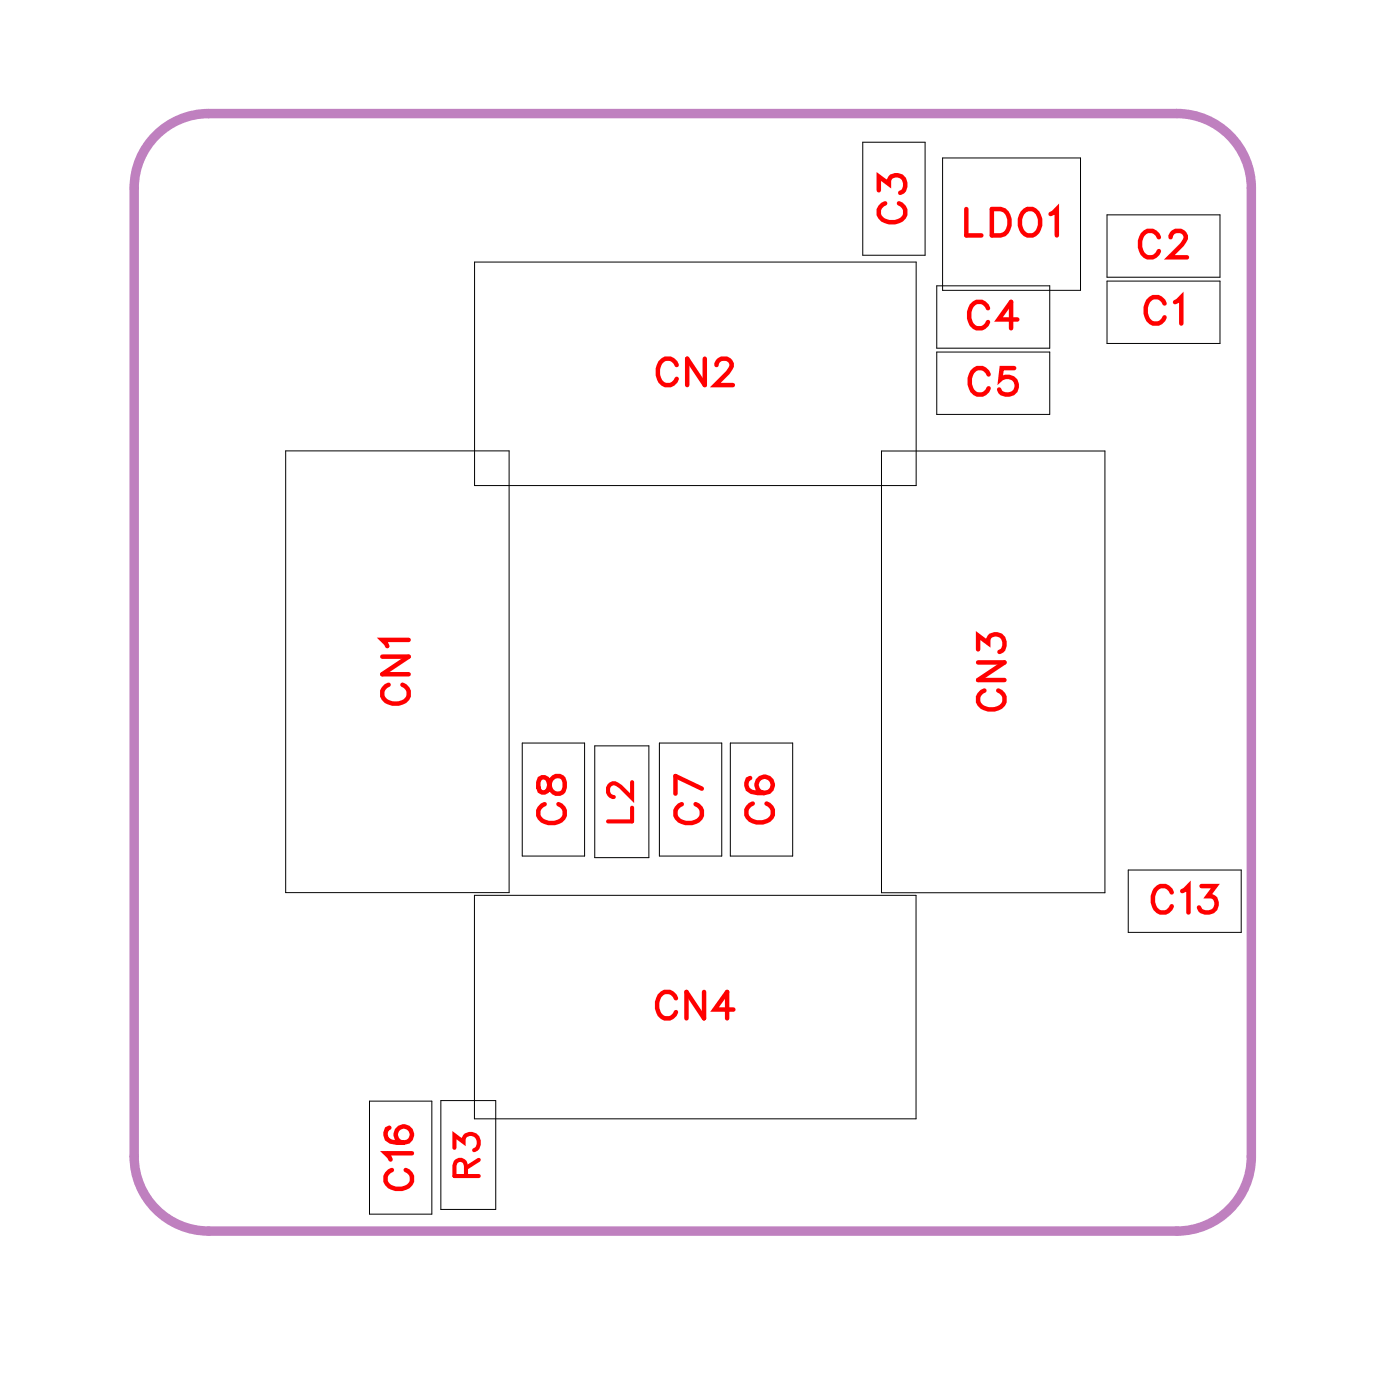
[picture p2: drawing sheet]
<svg xmlns="http://www.w3.org/2000/svg" width="38mm" height="37mm" viewBox="0 0 38 37" stroke-linecap="round" stroke-linejoin="round" font-family="sans-serif">
<path d="M4.2 3.6l.4-.3 .5-.2 .5-.1h26a2 2 0 0 1 2 2v26a2 2 0 0 1-2 2h-26a2 2 0 0 1-2-2v-26l.1-.5 .2-.5z" fill="none" stroke="#bf80bf" stroke-width=".25"/>
<g fill="none" stroke="#000" stroke-width=".03">
<path d="M7.7 12.1h6v11.9h-6zM12.7 7h11.9v6h-11.9zM14 19.9h1.7v3.1h-1.7zM17.7 19.9h1.7v3.1h-1.7zM19.6 19.9h1.7v3.1h-1.7zM23.2 3.8h1.6v3.1h-1.6zM23.7 12.1h6v11.9h-6zM25.2 7.7h3v1.6h-3zM25.2 9.5h3v1.6h-3zM25.3 4.2h3.7v3.6h-3.7zM29.7 5.8h3.1v1.6h-3.1zM29.7 7.5h3.1v1.7h-3.1z"/>
<path d="M9.9 29.6h1.7v3h-1.7zM11.8 29.5h1.5v3h-1.5zM12.7 24h11.9v6h-11.9zM16 20h1.4v3h-1.4zM30.3 23.4h3v1.6h-3z"/>
</g>
<g fill="none" stroke="#f00" stroke-width=".12">
<path d="M10.3 17.6h.7l-.7 .5h.7M10.4 18.4a.26 .26 0 0 0-.1 .3 .26 .26 0 0 0 .2 .2h.2a.26 .26 0 0 0 .3-.2 .26 .26 0 0 0-.2-.3M11 17.2h-.7l.1 .1M18.2 9.8a.26 .26 0 0 0-.3-.2 .26 .26 0 0 0-.2 .3v.2a.26 .26 0 0 0 .2 .2 .26 .26 0 0 0 .3-.1M18.9 9.6v.7l-.4-.7v.7M19.2 9.8l.2-.2h.1l.1 .2-.1 .2-.3 .3h.5M23.6 5.1v-.4l.3 .2a.24 .24 0 0 1 .4-.1 .24 .24 0 0 1-.1 .4M23.8 5.5a.26 .26 0 0 0-.2 .3 .26 .26 0 0 0 .3 .2h.1a.26 .26 0 0 0 .3-.2 .26 .26 0 0 0-.2-.3M25.9 5.6v.7h.5M26.3 17.4v-.3l.2 .2a.24 .24 0 0 1 .4-.2 .24 .24 0 0 1-.1 .4M26.3 17.8h.7l-.7 .5h.7M26.4 18.5a.26 .26 0 0 0-.1 .3 .26 .26 0 0 0 .2 .2h.2a.26 .26 0 0 0 .3-.2 .26 .26 0 0 0-.2-.3"/>
<path d="M26.5 8.3a.26 .26 0 0 0-.3-.2 .26 .26 0 0 0-.2 .3v.1a.26 .26 0 0 0 .2 .3 .26 .26 0 0 0 .3-.2M26.5 10.1a.26 .26 0 0 0-.2-.2 .26 .26 0 0 0-.3 .3v.1a.26 .26 0 0 0 .3 .3 .26 .26 0 0 0 .2-.2M26.6 5.6h.3a.38 .38 0 0 1 .2 .4 .38 .38 0 0 1-.2 .3h-.3zM27.2 9.9h-.3v.3a.25 .25 0 0 1 .3 0 .25 .25 0 0 1 0 .4 .25 .25 0 0 1-.4-.1M27.3 8.6h-.5l.4-.5v.7M27.5 5.6a.33 .33 0 0 1 .4 .4 .33 .33 0 0 1-.4 .3l-.1-.2zM28.2 5.7l.2-.1v.7M31.1 6.4a.26 .26 0 0 0-.3-.2 .26 .26 0 0 0-.2 .3v.1a.26 .26 0 0 0 .2 .3 .26 .26 0 0 0 .3-.2M31.3 8.1a.26 .26 0 0 0-.3-.1 .26 .26 0 0 0-.2 .2v.2a.26 .26 0 0 0 .2 .3 .26 .26 0 0 0 .3-.2M31.4 6.4l.2-.2h.1l.1 .1-.1 .3-.3 .3h.5M31.6 8.1l.1-.1v.7M10.5 30.3h-.1a.35 .35 0 0 0 .2 .4 .35 .35 0 0 0 .5-.2 .22 .22 0 0 0-.2-.3 .22 .22 0 0 0-.3 .2 .22 .22 0 0 0 .2 .3"/>
<path d="M10.5 31.4a.26 .26 0 0 0-.1 .3 .26 .26 0 0 0 .2 .2h.2a.26 .26 0 0 0 .3-.2 .26 .26 0 0 0-.2-.3M11.1 31h-.7l.1 .1M14.5 20.9v.3l.1 .1 .3-.5a.24 .24 0 0 1 .3 .3 .24 .24 0 0 1-.3 .2l-.1-.1-.1-.3zM14.6 21.6a.26 .26 0 0 0-.1 .3 .26 .26 0 0 0 .2 .2h.2a.26 .26 0 0 0 .3-.2 .26 .26 0 0 0-.2-.3M18.2 26.8a.26 .26 0 0 0-.3-.2 .26 .26 0 0 0-.3 .3v.2a.26 .26 0 0 0 .3 .2 .26 .26 0 0 0 .3-.1M18.3 21.6a.26 .26 0 0 0-.2 .3 .26 .26 0 0 0 .3 .2h.2a.26 .26 0 0 0 .2-.2 .26 .26 0 0 0-.1-.3M18.8 21.2l-.7-.4v.5M18.9 26.6v.7l-.5-.7v.7M19.7 27.1h-.5l.3-.5v.7M20.1 20.9a.35 .35 0 0 0 .2 .4 .35 .35 0 0 0 .5-.2 .22 .22 0 0 0-.3-.2 .22 .22 0 0 0-.2 .2 .22 .22 0 0 0 .2 .2M20.2 21.6a.26 .26 0 0 0-.2 .3 .26 .26 0 0 0 .3 .2h.2a.26 .26 0 0 0 .3-.2 .26 .26 0 0 0-.2-.3M31.5 24a.26 .26 0 0 0-.3-.2 .26 .26 0 0 0-.2 .3v.1a.26 .26 0 0 0 .2 .3 .26 .26 0 0 0 .3-.2"/>
<path d="M31.7 23.9l.2-.1v.7M32.3 23.8h.3l-.2 .3a.24 .24 0 0 1 .2 .3 .24 .24 0 0 1-.4 0"/>
</g>
<path d="M12.2 30.8v-.3l.3 .2a.22 .22 0 0 1 .3-.2 .22 .22 0 0 1-.1 .4M12.5 31.6v-.4h-.2l-.1 .4h.7M12.9 31.1l-.4 .3M17 21v.4l-.5-.4-.2 .3 .2 .1M17 21.7v.4h-.7" fill="none" stroke="#f00" stroke-width=".11"/>
<g font-size="1.2" fill="#fff">
<text x="17.6" y="10.6">CN2</text>
<text x="24.6" y="6" transform="rotate(-90 24.6 6)">C3</text>
<text x="25.9" y="6.6">LDO1</text>
<text x="26" y="9.1">C4</text>
<text x="26" y="10.9">C5</text>
<text x="30.6" y="7.2">C2</text>
<text x="30.7" y="9">C1</text>
<text x="11.3" y="18.9" transform="rotate(-90 11.3 18.9)">CN1</text>
<text x="15.5" y="22.2" transform="rotate(-90 15.5 22.2)">C8</text>
<text x="19.1" y="22.2" transform="rotate(-90 19.1 22.2)">C7</text>
<text x="21" y="22.1" transform="rotate(-90 21 22.1)">C6</text>
<text x="27.3" y="19.1" transform="rotate(-90 27.3 19.1)">CN3</text>
<text x="17.6" y="27.6">CN4</text>
<text x="30.9" y="24.8">C13</text>
<text x="11.4" y="32" transform="rotate(-90 11.4 32)">C16</text>
</g>
<g font-size="1.1" fill="#fff">
<text x="17.2" y="22.1" transform="rotate(-90 17.2 22.1)">L2</text>
<text x="13.1" y="31.6" transform="rotate(-90 13.1 31.6)">R3</text>
</g>
</svg>
